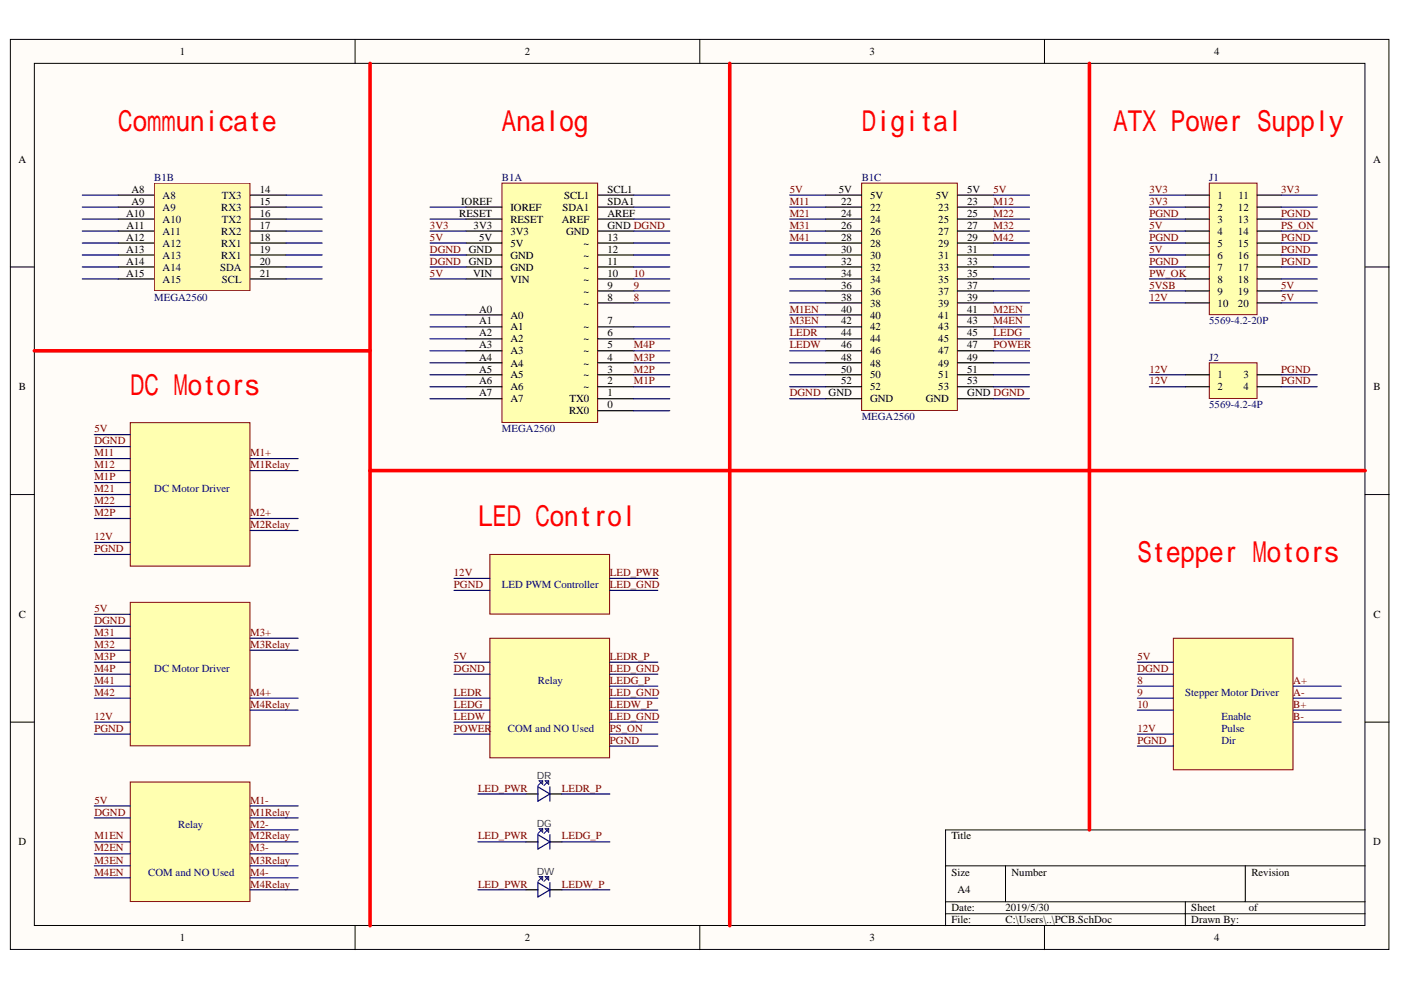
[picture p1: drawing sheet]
# Altium schematic sheet PCB_Guardian.SchDoc
size A4

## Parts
B1  MEGA2560  [Arduino MEGA2560 Center Mount Holes]  (parts A,B,C of 3)
DG  (no value)
DR  (no value)
DW  (no value)
J1  5569-4.2-20P  [5569_2*10P_CEN_H_4.2]
J2  5569-4.2-4P  [5569_2*2P_CEN_H_4.2]

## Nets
3V3: B1.3V3 J1.1 J1.2 J1.11
5V: B1.5V B1.VIN J1.4 J1.6 J1.19 J1.20
5VSB: J1.9
8: B1.8
9: B1.9
10: B1.10
12V: J1.10 J2.1 J2.2
DGND: B1.GND
LED_PWR: DG.A DR.A DW.A
LEDG: B1.45
LEDG_P: DG.K
LEDR: B1.44
LEDR_P: DR.K
LEDW: B1.46
LEDW_P: DW.K
M1EN: B1.40
M1P: B1.2
M2EN: B1.41
M2P: B1.3
M3EN: B1.42
M3P: B1.4
M4EN: B1.43
M4P: B1.5
M11: B1.22
M12: B1.23
M21: B1.24
M22: B1.25
M31: B1.26
M32: B1.27
M41: B1.28
M42: B1.29
PGND: J1.3 J1.5 J1.7 J1.13 J1.15 J1.16 J1.17 J2.3 J2.4
POWER: B1.47
PS_ON: J1.14
PW_OK: J1.8

Not connected (* = marked no-connect by the designer): B1 0(RX0) 1(TX0) 6(~) 7(~) 11(~) 12(~) 13(~) 14(TX3) 15(RX3) 16(TX2) 17(RX2) 18(RX1) 19(RX1) 20(SDA) 21(SCL) 30 31 32 33 34 35 36 37 38 39 48 49 50 51 52 53 A0 A1 A2 A3 A4 A5 A6 A7 A8 A9 A10 A11 A12 A13 A14 A15 AREF IOREF RESET SCL1 SDA1; J1 12 18

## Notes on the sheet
- Communicate
- Analog
- Digital
- ATX Power Supply
- DC Motors
- DC Motor Driver
- LED Control
- LED PWM Controller
- Stepper Motors
- COM and NO Used
- Relay
- Stepper Motor Driver
- Enable
- Pulse
- Dir
